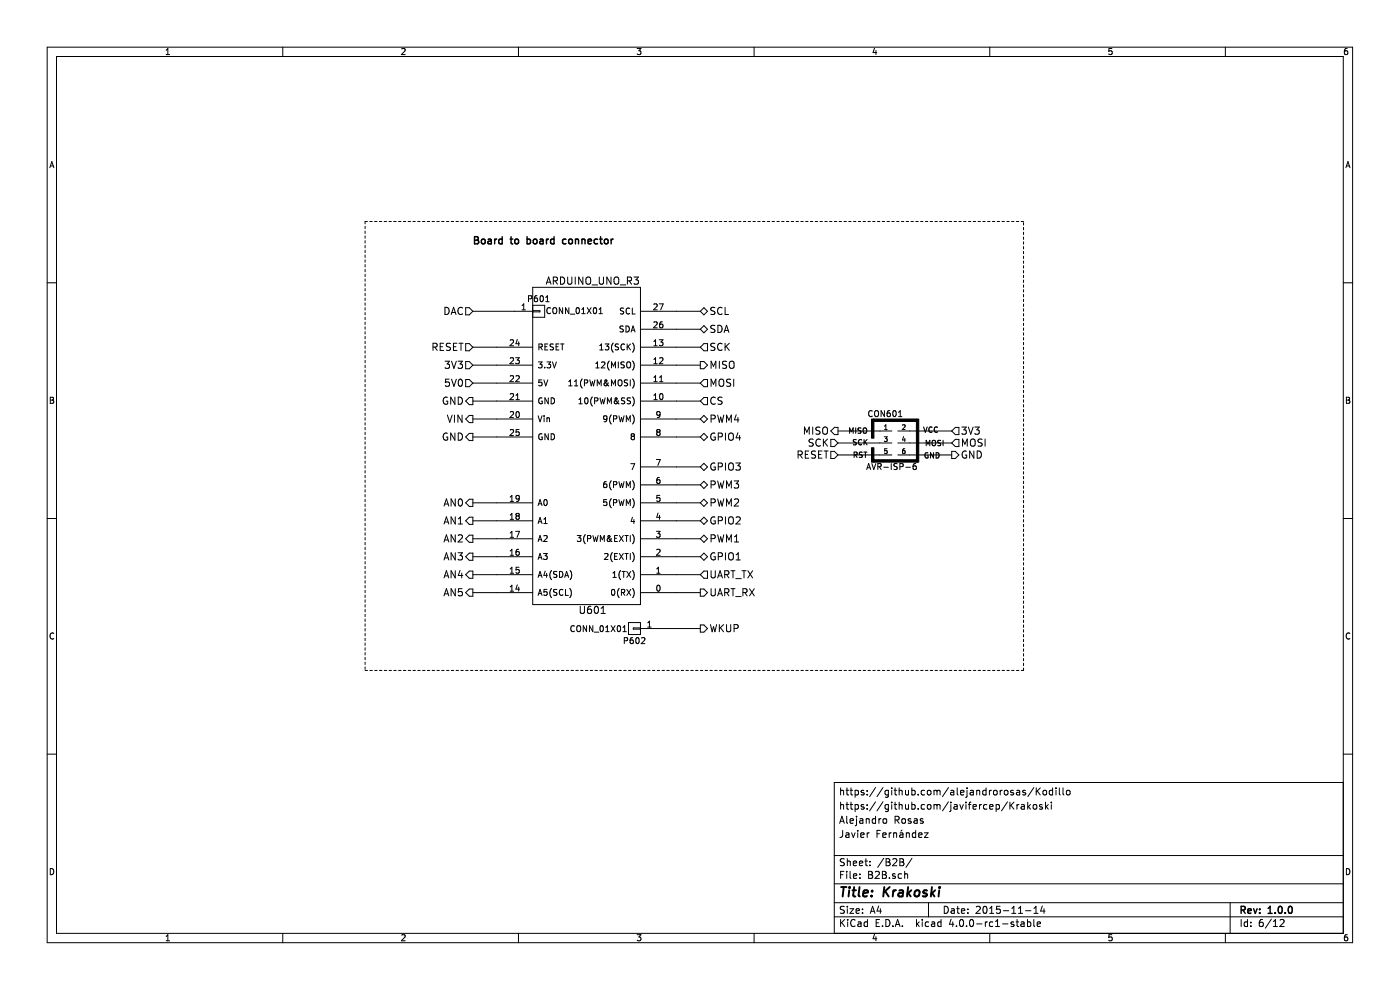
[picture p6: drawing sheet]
EESchema Schematic File Version 2
LIBS:Krakoski-rescue
LIBS:power
LIBS:device
LIBS:transistors
LIBS:conn
LIBS:linear
LIBS:regul
LIBS:74xx
LIBS:cmos4000
LIBS:adc-dac
LIBS:memory
LIBS:xilinx
LIBS:microcontrollers
LIBS:dsp
LIBS:microchip
LIBS:analog_switches
LIBS:motorola
LIBS:texas
LIBS:intel
LIBS:audio
LIBS:interface
LIBS:digital-audio
LIBS:philips
LIBS:display
LIBS:cypress
LIBS:siliconi
LIBS:opto
LIBS:atmel
LIBS:contrib
LIBS:valves
LIBS:ChefLib
LIBS:ComponentLib
LIBS:Krakoski-cache
EELAYER 25 0
EELAYER END
$Descr A4 11693 8268
encoding utf-8
Sheet 6 12
Title "Krakoski"
Date "2015-11-14"
Rev "1.0.0"
Comp ""
Comment1 "Javier Fernández"
Comment2 "Alejandro Rosas"
Comment3 "https://github.com/javifercep/Krakoski"
Comment4 "https://github.com/alejandrorosas/Kodillo"
$EndDescr
Wire Notes Line
	3050 1850 3050 5600
Wire Notes Line
	3050 5600 8550 5600
Wire Notes Line
	8550 5600 8550 1850
Wire Notes Line
	8550 1850 3050 1850
Text Notes 3950 2050 0    60   ~ 12
Board to board connector
$Comp
L AVR-ISP-6 CON601
U 1 1
P 7500 3700
F 0 "CON601" H 7395 3940 50  0000 C CNN
F 1 "AVR-ISP-6" H 7235 3470 50  0000 L BNN
F 2 "Pin_Headers:Pin_Header_Straight_2x03" V 6980 3740 50  0001 C CNN
F 3 "" H 7475 3700 60  0000 C CNN
	1    7500 3700
	1    0    0    -1  
$EndComp
Text HLabel 3950 3200 0    60   Input ~ 0
5V0
Text HLabel 3950 3050 0    60   Input ~ 0
3V3
Text HLabel 3950 2900 0    60   Input ~ 0
RESET
Text HLabel 3950 3350 0    60   Output ~ 0
GND
Text HLabel 3950 3500 0    60   Output ~ 0
VIN
Text HLabel 3950 3650 0    60   Output ~ 0
GND
Text HLabel 3950 4200 0    60   Output ~ 0
AN0
Text HLabel 3950 4350 0    60   Output ~ 0
AN1
Text HLabel 3950 4500 0    60   Output ~ 0
AN2
Text HLabel 3950 4650 0    60   Output ~ 0
AN3
Text HLabel 3950 4800 0    60   Output ~ 0
AN4
Text HLabel 3950 4950 0    60   Output ~ 0
AN5
$Comp
L ARDUINO_UNO_R3 U601
U 1 1
P 4950 4200
F 0 "U601" H 4950 3300 60  0000 C CNN
F 1 "ARDUINO_UNO_R3" H 4950 6050 60  0000 C CNN
F 2 "ComponentLibv2:ArduinoUNOShieldR3" H 4950 4200 60  0001 C CNN
F 3 "" H 4950 4200 60  0000 C CNN
	1    4950 4200
	1    0    0    -1  
$EndComp
$Comp
L CONN_01X01 P601
U 1 1
P 4500 2600
F 0 "P601" H 4500 2700 50  0000 C CNN
F 1 "CONN_01X01" H 4800 2600 50  0000 C CNN
F 2 "Socket_Strips:Socket_Strip_Straight_1x01" H 4500 2600 60  0001 C CNN
F 3 "" H 4500 2600 60  0000 C CNN
	1    4500 2600
	1    0    0    -1  
$EndComp
Text HLabel 3950 2600 0    60   Input ~ 0
DAC
Text HLabel 5850 2600 2    60   BiDi ~ 0
SCL
Text HLabel 5850 2750 2    60   BiDi ~ 0
SDA
Text HLabel 5850 2900 2    60   Input ~ 0
SCK
Text HLabel 5850 3050 2    60   Output ~ 0
MISO
Text HLabel 5850 3200 2    60   Input ~ 0
MOSI
Text HLabel 5850 3350 2    60   Input ~ 0
CS
Text HLabel 5850 4500 2    60   BiDi ~ 0
PWM1
Text HLabel 5850 4650 2    60   BiDi ~ 0
GPIO1
Text HLabel 5850 4800 2    60   Input ~ 0
UART_TX
Text HLabel 5850 4950 2    60   Output ~ 0
UART_RX
Text HLabel 5850 4350 2    60   BiDi ~ 0
GPIO2
Text HLabel 5850 4200 2    60   BiDi ~ 0
PWM2
Text HLabel 5850 4050 2    60   BiDi ~ 0
PWM3
Text HLabel 5850 3500 2    60   BiDi ~ 0
PWM4
Text HLabel 5850 3900 2    60   BiDi ~ 0
GPIO3
Text HLabel 5850 3650 2    60   BiDi ~ 0
GPIO4
Wire Wire Line
	3950 2600 4300 2600
Wire Wire Line
	3950 2900 4150 2900
Wire Wire Line
	3950 3050 4150 3050
Wire Wire Line
	3950 3200 4150 3200
Wire Wire Line
	3950 3350 4150 3350
Wire Wire Line
	3950 3500 4150 3500
Wire Wire Line
	3950 3650 4150 3650
Wire Wire Line
	3950 4200 4150 4200
Wire Wire Line
	4150 4350 3950 4350
Wire Wire Line
	4150 4500 3950 4500
Wire Wire Line
	4150 4650 3950 4650
Wire Wire Line
	4150 4800 3950 4800
Wire Wire Line
	4150 4950 3950 4950
Wire Wire Line
	5650 2600 5850 2600
Wire Wire Line
	5650 2750 5850 2750
Wire Wire Line
	5650 2900 5850 2900
Wire Wire Line
	5650 3050 5850 3050
Wire Wire Line
	5650 3200 5850 3200
Wire Wire Line
	5650 3350 5850 3350
Wire Wire Line
	5650 3500 5850 3500
Wire Wire Line
	5850 3650 5650 3650
Wire Wire Line
	5850 3900 5650 3900
Wire Wire Line
	5850 4050 5650 4050
Wire Wire Line
	5850 4200 5650 4200
Wire Wire Line
	5850 4350 5650 4350
Wire Wire Line
	5850 4500 5650 4500
Wire Wire Line
	5850 4650 5650 4650
Wire Wire Line
	5850 4800 5650 4800
Wire Wire Line
	5650 4950 5850 4950
Text HLabel 7000 3700 0    60   Input ~ 0
SCK
Wire Wire Line
	7350 3700 7000 3700
Text HLabel 7000 3600 0    60   Output ~ 0
MISO
Wire Wire Line
	7350 3600 7000 3600
Text HLabel 7000 3800 0    60   Input ~ 0
RESET
Wire Wire Line
	7000 3800 7350 3800
Wire Wire Line
	7950 3600 7600 3600
Text HLabel 7950 3600 2    60   Input ~ 0
3V3
Wire Wire Line
	7600 3700 7950 3700
Text HLabel 7950 3700 2    60   Input ~ 0
MOSI
Text HLabel 7950 3800 2    60   Output ~ 0
GND
Wire Wire Line
	7600 3800 7950 3800
$Comp
L CONN_01X01 P602
U 1 1
P 5300 5250
F 0 "P602" H 5300 5350 50  0000 C CNN
F 1 "CONN_01X01" H 5600 5250 50  0000 C CNN
F 2 "Socket_Strips:Socket_Strip_Straight_1x01" H 5300 5250 60  0001 C CNN
F 3 "" H 5300 5250 60  0000 C CNN
	1    5300 5250
	-1   0    0    1   
$EndComp
Text HLabel 5850 5250 2    60   Output ~ 0
WKUP
Wire Wire Line
	5850 5250 5500 5250
$EndSCHEMATC
